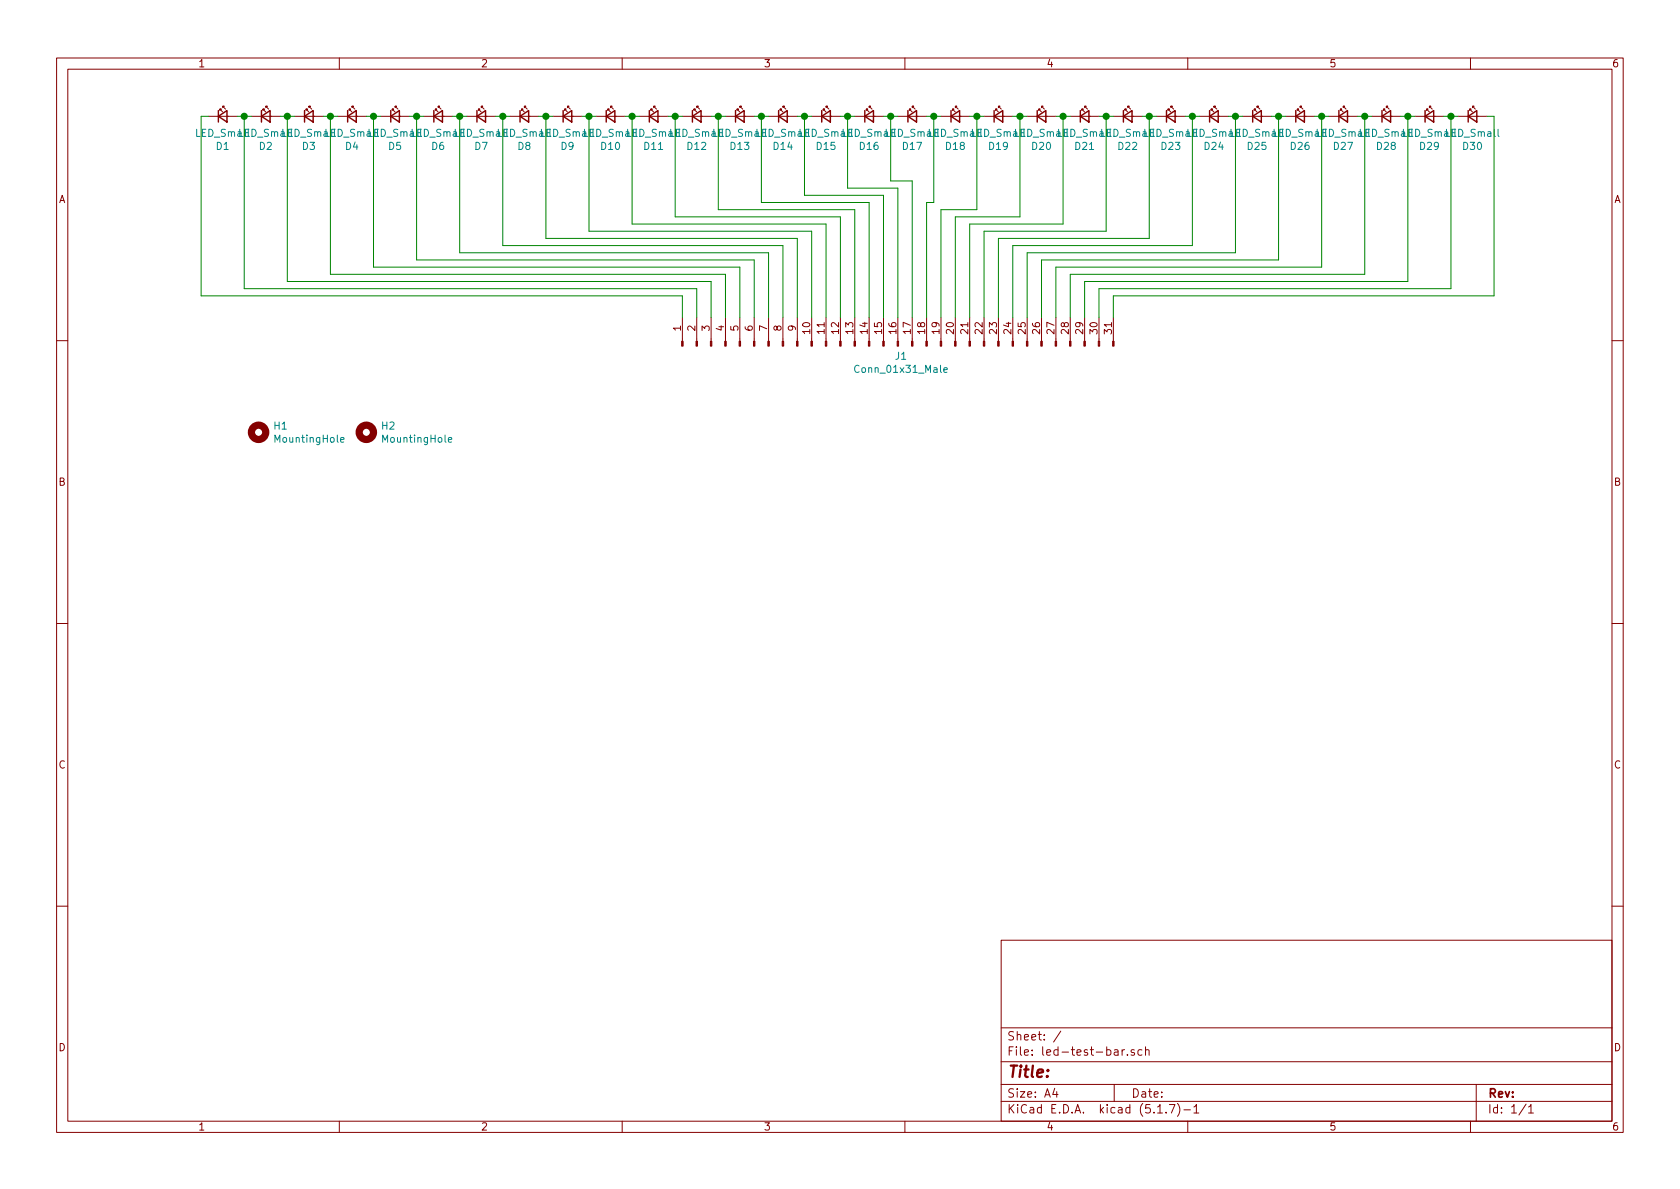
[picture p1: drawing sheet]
EESchema Schematic File Version 4
EELAYER 30 0
EELAYER END
$Descr A4 11693 8268
encoding utf-8
Sheet 1 1
Title ""
Date ""
Rev ""
Comp ""
Comment1 ""
Comment2 ""
Comment3 ""
Comment4 ""
$EndDescr
$Comp
L Device:LED_Small D30
U 1 1
P 10250 800
F 0 "D30" H 10250 593 50  0000 C CNN
F 1 "LED_Small" H 10250 684 50  0000 C CNN
F 2 "LEDs:LED_D3.0mm" V 10250 800 50  0001 C CNN
F 3 "~" V 10250 800 50  0001 C CNN
	1    10250 800 
	1    0    0    -1  
$EndComp
$Comp
L Device:LED_Small D29
U 1 1
P 9950 800
F 0 "D29" H 9950 593 50  0000 C CNN
F 1 "LED_Small" H 9950 684 50  0000 C CNN
F 2 "LEDs:LED_D3.0mm" V 9950 800 50  0001 C CNN
F 3 "~" V 9950 800 50  0001 C CNN
	1    9950 800 
	1    0    0    -1  
$EndComp
$Comp
L Device:LED_Small D28
U 1 1
P 9650 800
F 0 "D28" H 9650 593 50  0000 C CNN
F 1 "LED_Small" H 9650 684 50  0000 C CNN
F 2 "LEDs:LED_D3.0mm" V 9650 800 50  0001 C CNN
F 3 "~" V 9650 800 50  0001 C CNN
	1    9650 800 
	1    0    0    -1  
$EndComp
$Comp
L Device:LED_Small D27
U 1 1
P 9350 800
F 0 "D27" H 9350 593 50  0000 C CNN
F 1 "LED_Small" H 9350 684 50  0000 C CNN
F 2 "LEDs:LED_D3.0mm" V 9350 800 50  0001 C CNN
F 3 "~" V 9350 800 50  0001 C CNN
	1    9350 800 
	1    0    0    -1  
$EndComp
$Comp
L Device:LED_Small D26
U 1 1
P 9050 800
F 0 "D26" H 9050 593 50  0000 C CNN
F 1 "LED_Small" H 9050 684 50  0000 C CNN
F 2 "LEDs:LED_D3.0mm" V 9050 800 50  0001 C CNN
F 3 "~" V 9050 800 50  0001 C CNN
	1    9050 800 
	1    0    0    -1  
$EndComp
$Comp
L Device:LED_Small D25
U 1 1
P 8750 800
F 0 "D25" H 8750 593 50  0000 C CNN
F 1 "LED_Small" H 8750 684 50  0000 C CNN
F 2 "LEDs:LED_D3.0mm" V 8750 800 50  0001 C CNN
F 3 "~" V 8750 800 50  0001 C CNN
	1    8750 800 
	1    0    0    -1  
$EndComp
$Comp
L Device:LED_Small D24
U 1 1
P 8450 800
F 0 "D24" H 8450 593 50  0000 C CNN
F 1 "LED_Small" H 8450 684 50  0000 C CNN
F 2 "LEDs:LED_D3.0mm" V 8450 800 50  0001 C CNN
F 3 "~" V 8450 800 50  0001 C CNN
	1    8450 800 
	1    0    0    -1  
$EndComp
$Comp
L Device:LED_Small D23
U 1 1
P 8150 800
F 0 "D23" H 8150 593 50  0000 C CNN
F 1 "LED_Small" H 8150 684 50  0000 C CNN
F 2 "LEDs:LED_D3.0mm" V 8150 800 50  0001 C CNN
F 3 "~" V 8150 800 50  0001 C CNN
	1    8150 800 
	1    0    0    -1  
$EndComp
$Comp
L Device:LED_Small D22
U 1 1
P 7850 800
F 0 "D22" H 7850 593 50  0000 C CNN
F 1 "LED_Small" H 7850 684 50  0000 C CNN
F 2 "LEDs:LED_D3.0mm" V 7850 800 50  0001 C CNN
F 3 "~" V 7850 800 50  0001 C CNN
	1    7850 800 
	1    0    0    -1  
$EndComp
$Comp
L Device:LED_Small D21
U 1 1
P 7550 800
F 0 "D21" H 7550 593 50  0000 C CNN
F 1 "LED_Small" H 7550 684 50  0000 C CNN
F 2 "LEDs:LED_D3.0mm" V 7550 800 50  0001 C CNN
F 3 "~" V 7550 800 50  0001 C CNN
	1    7550 800 
	1    0    0    -1  
$EndComp
$Comp
L Device:LED_Small D20
U 1 1
P 7250 800
F 0 "D20" H 7250 593 50  0000 C CNN
F 1 "LED_Small" H 7250 684 50  0000 C CNN
F 2 "LEDs:LED_D3.0mm" V 7250 800 50  0001 C CNN
F 3 "~" V 7250 800 50  0001 C CNN
	1    7250 800 
	1    0    0    -1  
$EndComp
$Comp
L Device:LED_Small D19
U 1 1
P 6950 800
F 0 "D19" H 6950 593 50  0000 C CNN
F 1 "LED_Small" H 6950 684 50  0000 C CNN
F 2 "LEDs:LED_D3.0mm" V 6950 800 50  0001 C CNN
F 3 "~" V 6950 800 50  0001 C CNN
	1    6950 800 
	1    0    0    -1  
$EndComp
$Comp
L Device:LED_Small D18
U 1 1
P 6650 800
F 0 "D18" H 6650 593 50  0000 C CNN
F 1 "LED_Small" H 6650 684 50  0000 C CNN
F 2 "LEDs:LED_D3.0mm" V 6650 800 50  0001 C CNN
F 3 "~" V 6650 800 50  0001 C CNN
	1    6650 800 
	1    0    0    -1  
$EndComp
$Comp
L Device:LED_Small D17
U 1 1
P 6350 800
F 0 "D17" H 6350 593 50  0000 C CNN
F 1 "LED_Small" H 6350 684 50  0000 C CNN
F 2 "LEDs:LED_D3.0mm" V 6350 800 50  0001 C CNN
F 3 "~" V 6350 800 50  0001 C CNN
	1    6350 800 
	1    0    0    -1  
$EndComp
$Comp
L Device:LED_Small D16
U 1 1
P 6050 800
F 0 "D16" H 6050 593 50  0000 C CNN
F 1 "LED_Small" H 6050 684 50  0000 C CNN
F 2 "LEDs:LED_D3.0mm" V 6050 800 50  0001 C CNN
F 3 "~" V 6050 800 50  0001 C CNN
	1    6050 800 
	1    0    0    -1  
$EndComp
$Comp
L Device:LED_Small D15
U 1 1
P 5750 800
F 0 "D15" H 5750 593 50  0000 C CNN
F 1 "LED_Small" H 5750 684 50  0000 C CNN
F 2 "LEDs:LED_D3.0mm" V 5750 800 50  0001 C CNN
F 3 "~" V 5750 800 50  0001 C CNN
	1    5750 800 
	1    0    0    -1  
$EndComp
$Comp
L Device:LED_Small D14
U 1 1
P 5450 800
F 0 "D14" H 5450 593 50  0000 C CNN
F 1 "LED_Small" H 5450 684 50  0000 C CNN
F 2 "LEDs:LED_D3.0mm" V 5450 800 50  0001 C CNN
F 3 "~" V 5450 800 50  0001 C CNN
	1    5450 800 
	1    0    0    -1  
$EndComp
$Comp
L Device:LED_Small D13
U 1 1
P 5150 800
F 0 "D13" H 5150 593 50  0000 C CNN
F 1 "LED_Small" H 5150 684 50  0000 C CNN
F 2 "LEDs:LED_D3.0mm" V 5150 800 50  0001 C CNN
F 3 "~" V 5150 800 50  0001 C CNN
	1    5150 800 
	1    0    0    -1  
$EndComp
$Comp
L Device:LED_Small D12
U 1 1
P 4850 800
F 0 "D12" H 4850 593 50  0000 C CNN
F 1 "LED_Small" H 4850 684 50  0000 C CNN
F 2 "LEDs:LED_D3.0mm" V 4850 800 50  0001 C CNN
F 3 "~" V 4850 800 50  0001 C CNN
	1    4850 800 
	1    0    0    -1  
$EndComp
$Comp
L Device:LED_Small D11
U 1 1
P 4550 800
F 0 "D11" H 4550 593 50  0000 C CNN
F 1 "LED_Small" H 4550 684 50  0000 C CNN
F 2 "LEDs:LED_D3.0mm" V 4550 800 50  0001 C CNN
F 3 "~" V 4550 800 50  0001 C CNN
	1    4550 800 
	1    0    0    -1  
$EndComp
$Comp
L Device:LED_Small D10
U 1 1
P 4250 800
F 0 "D10" H 4250 593 50  0000 C CNN
F 1 "LED_Small" H 4250 684 50  0000 C CNN
F 2 "LEDs:LED_D3.0mm" V 4250 800 50  0001 C CNN
F 3 "~" V 4250 800 50  0001 C CNN
	1    4250 800 
	1    0    0    -1  
$EndComp
$Comp
L Device:LED_Small D9
U 1 1
P 3950 800
F 0 "D9" H 3950 593 50  0000 C CNN
F 1 "LED_Small" H 3950 684 50  0000 C CNN
F 2 "LEDs:LED_D3.0mm" V 3950 800 50  0001 C CNN
F 3 "~" V 3950 800 50  0001 C CNN
	1    3950 800 
	1    0    0    -1  
$EndComp
$Comp
L Device:LED_Small D8
U 1 1
P 3650 800
F 0 "D8" H 3650 593 50  0000 C CNN
F 1 "LED_Small" H 3650 684 50  0000 C CNN
F 2 "LEDs:LED_D3.0mm" V 3650 800 50  0001 C CNN
F 3 "~" V 3650 800 50  0001 C CNN
	1    3650 800 
	1    0    0    -1  
$EndComp
$Comp
L Device:LED_Small D7
U 1 1
P 3350 800
F 0 "D7" H 3350 593 50  0000 C CNN
F 1 "LED_Small" H 3350 684 50  0000 C CNN
F 2 "LEDs:LED_D3.0mm" V 3350 800 50  0001 C CNN
F 3 "~" V 3350 800 50  0001 C CNN
	1    3350 800 
	1    0    0    -1  
$EndComp
$Comp
L Device:LED_Small D6
U 1 1
P 3050 800
F 0 "D6" H 3050 593 50  0000 C CNN
F 1 "LED_Small" H 3050 684 50  0000 C CNN
F 2 "LEDs:LED_D3.0mm" V 3050 800 50  0001 C CNN
F 3 "~" V 3050 800 50  0001 C CNN
	1    3050 800 
	1    0    0    -1  
$EndComp
$Comp
L Device:LED_Small D5
U 1 1
P 2750 800
F 0 "D5" H 2750 593 50  0000 C CNN
F 1 "LED_Small" H 2750 684 50  0000 C CNN
F 2 "LEDs:LED_D3.0mm" V 2750 800 50  0001 C CNN
F 3 "~" V 2750 800 50  0001 C CNN
	1    2750 800 
	1    0    0    -1  
$EndComp
$Comp
L Device:LED_Small D4
U 1 1
P 2450 800
F 0 "D4" H 2450 593 50  0000 C CNN
F 1 "LED_Small" H 2450 684 50  0000 C CNN
F 2 "LEDs:LED_D3.0mm" V 2450 800 50  0001 C CNN
F 3 "~" V 2450 800 50  0001 C CNN
	1    2450 800 
	1    0    0    -1  
$EndComp
$Comp
L Device:LED_Small D3
U 1 1
P 2150 800
F 0 "D3" H 2150 593 50  0000 C CNN
F 1 "LED_Small" H 2150 684 50  0000 C CNN
F 2 "LEDs:LED_D3.0mm" V 2150 800 50  0001 C CNN
F 3 "~" V 2150 800 50  0001 C CNN
	1    2150 800 
	1    0    0    -1  
$EndComp
$Comp
L Device:LED_Small D2
U 1 1
P 1850 800
F 0 "D2" H 1850 593 50  0000 C CNN
F 1 "LED_Small" H 1850 684 50  0000 C CNN
F 2 "LEDs:LED_D3.0mm" V 1850 800 50  0001 C CNN
F 3 "~" V 1850 800 50  0001 C CNN
	1    1850 800 
	1    0    0    -1  
$EndComp
$Comp
L Device:LED_Small D1
U 1 1
P 1550 800
F 0 "D1" H 1550 593 50  0000 C CNN
F 1 "LED_Small" H 1550 684 50  0000 C CNN
F 2 "LEDs:LED_D3.0mm" V 1550 800 50  0001 C CNN
F 3 "~" V 1550 800 50  0001 C CNN
	1    1550 800 
	1    0    0    -1  
$EndComp
Wire Wire Line
	1750 800  1700 800 
Wire Wire Line
	2050 800  2000 800 
Wire Wire Line
	2350 800  2300 800 
Wire Wire Line
	2650 800  2600 800 
Wire Wire Line
	2950 800  2900 800 
Wire Wire Line
	3250 800  3200 800 
Wire Wire Line
	3550 800  3500 800 
Wire Wire Line
	3850 800  3800 800 
Wire Wire Line
	4150 800  4100 800 
Wire Wire Line
	4450 800  4400 800 
Wire Wire Line
	4750 800  4700 800 
Wire Wire Line
	5050 800  5000 800 
Wire Wire Line
	10150 800  10100 800 
Wire Wire Line
	9850 800  9800 800 
Wire Wire Line
	9550 800  9500 800 
Wire Wire Line
	9250 800  9200 800 
Wire Wire Line
	8950 800  8900 800 
Wire Wire Line
	8650 800  8600 800 
Wire Wire Line
	8350 800  8300 800 
Wire Wire Line
	8050 800  8000 800 
Wire Wire Line
	7750 800  7700 800 
Wire Wire Line
	7450 800  7400 800 
Wire Wire Line
	7150 800  7100 800 
Wire Wire Line
	6850 800  6800 800 
Wire Wire Line
	6550 800  6500 800 
Wire Wire Line
	6250 800  6200 800 
Wire Wire Line
	5950 800  5900 800 
Wire Wire Line
	5650 800  5600 800 
Wire Wire Line
	5350 800  5300 800 
$Comp
L Connector:Conn_01x31_Male J1
U 1 1
P 6250 2400
F 0 "J1" V 6177 2378 50  0000 C CNN
F 1 "Conn_01x31_Male" V 6086 2378 50  0000 C CNN
F 2 "Pin_Headers:Pin_Header_Angled_1x31_Pitch2.54mm" H 6250 2400 50  0001 C CNN
F 3 "~" H 6250 2400 50  0001 C CNN
	1    6250 2400
	0    -1   -1   0   
$EndComp
Wire Wire Line
	1450 800  1400 800 
Wire Wire Line
	1400 800  1400 2050
Wire Wire Line
	1400 2050 4750 2050
Wire Wire Line
	4750 2050 4750 2200
Wire Wire Line
	1700 800  1700 2000
Wire Wire Line
	1700 2000 4850 2000
Wire Wire Line
	4850 2000 4850 2200
Connection ~ 1700 800 
Wire Wire Line
	1700 800  1650 800 
Wire Wire Line
	2000 800  2000 1950
Wire Wire Line
	2000 1950 4950 1950
Wire Wire Line
	4950 1950 4950 2200
Connection ~ 2000 800 
Wire Wire Line
	2000 800  1950 800 
Wire Wire Line
	2300 800  2300 1900
Wire Wire Line
	2300 1900 5050 1900
Wire Wire Line
	5050 1900 5050 2200
Connection ~ 2300 800 
Wire Wire Line
	2300 800  2250 800 
Wire Wire Line
	2600 800  2600 1850
Wire Wire Line
	2600 1850 5150 1850
Wire Wire Line
	5150 1850 5150 2200
Connection ~ 2600 800 
Wire Wire Line
	2600 800  2550 800 
Wire Wire Line
	2900 800  2900 1800
Wire Wire Line
	2900 1800 5250 1800
Wire Wire Line
	5250 1800 5250 2200
Connection ~ 2900 800 
Wire Wire Line
	2900 800  2850 800 
Wire Wire Line
	3200 800  3200 1750
Wire Wire Line
	3200 1750 5350 1750
Wire Wire Line
	5350 1750 5350 2200
Connection ~ 3200 800 
Wire Wire Line
	3200 800  3150 800 
Wire Wire Line
	3500 800  3500 1700
Wire Wire Line
	3500 1700 5450 1700
Wire Wire Line
	5450 1700 5450 2200
Connection ~ 3500 800 
Wire Wire Line
	3500 800  3450 800 
Wire Wire Line
	3800 800  3800 1650
Wire Wire Line
	3800 1650 5550 1650
Wire Wire Line
	5550 1650 5550 2200
Connection ~ 3800 800 
Wire Wire Line
	3800 800  3750 800 
Wire Wire Line
	4100 800  4100 1600
Wire Wire Line
	4100 1600 5650 1600
Wire Wire Line
	5650 1600 5650 2200
Connection ~ 4100 800 
Wire Wire Line
	4100 800  4050 800 
Wire Wire Line
	4400 800  4400 1550
Wire Wire Line
	4400 1550 5750 1550
Wire Wire Line
	5750 1550 5750 2200
Connection ~ 4400 800 
Wire Wire Line
	4400 800  4350 800 
Wire Wire Line
	4700 800  4700 1500
Wire Wire Line
	4700 1500 5850 1500
Wire Wire Line
	5850 1500 5850 2200
Connection ~ 4700 800 
Wire Wire Line
	4700 800  4650 800 
Wire Wire Line
	5000 800  5000 1450
Wire Wire Line
	5000 1450 5950 1450
Wire Wire Line
	5950 1450 5950 2200
Connection ~ 5000 800 
Wire Wire Line
	5000 800  4950 800 
Wire Wire Line
	5300 800  5300 1400
Wire Wire Line
	5300 1400 6050 1400
Wire Wire Line
	6050 1400 6050 2200
Connection ~ 5300 800 
Wire Wire Line
	5300 800  5250 800 
Wire Wire Line
	5600 800  5600 1350
Wire Wire Line
	5600 1350 6150 1350
Wire Wire Line
	6150 1350 6150 2200
Connection ~ 5600 800 
Wire Wire Line
	5600 800  5550 800 
Wire Wire Line
	7750 2200 7750 2050
Wire Wire Line
	10350 800  10400 800 
Wire Wire Line
	10400 800  10400 2050
Wire Wire Line
	7750 2050 10400 2050
Wire Wire Line
	10100 800  10100 2000
Wire Wire Line
	10100 2000 7650 2000
Wire Wire Line
	7650 2000 7650 2200
Connection ~ 10100 800 
Wire Wire Line
	10100 800  10050 800 
Wire Wire Line
	9800 800  9800 1950
Wire Wire Line
	9800 1950 7550 1950
Wire Wire Line
	7550 1950 7550 2200
Connection ~ 9800 800 
Wire Wire Line
	9800 800  9750 800 
Wire Wire Line
	9500 800  9500 1900
Wire Wire Line
	9500 1900 7450 1900
Wire Wire Line
	7450 1900 7450 2200
Connection ~ 9500 800 
Wire Wire Line
	9500 800  9450 800 
Wire Wire Line
	9200 800  9200 1850
Wire Wire Line
	9200 1850 7350 1850
Wire Wire Line
	7350 1850 7350 2200
Connection ~ 9200 800 
Wire Wire Line
	9200 800  9150 800 
Wire Wire Line
	8900 800  8900 1800
Wire Wire Line
	8900 1800 7250 1800
Wire Wire Line
	7250 1800 7250 2200
Connection ~ 8900 800 
Wire Wire Line
	8900 800  8850 800 
Wire Wire Line
	7150 2200 7150 1750
Wire Wire Line
	7150 1750 8600 1750
Wire Wire Line
	8600 1750 8600 800 
Connection ~ 8600 800 
Wire Wire Line
	8600 800  8550 800 
Wire Wire Line
	8300 800  8300 1700
Wire Wire Line
	8300 1700 7050 1700
Wire Wire Line
	7050 1700 7050 2200
Connection ~ 8300 800 
Wire Wire Line
	8300 800  8250 800 
Wire Wire Line
	6950 2200 6950 1650
Wire Wire Line
	6950 1650 8000 1650
Wire Wire Line
	8000 1650 8000 800 
Connection ~ 8000 800 
Wire Wire Line
	8000 800  7950 800 
Wire Wire Line
	7700 800  7700 1600
Wire Wire Line
	7700 1600 6850 1600
Wire Wire Line
	6850 1600 6850 2200
Connection ~ 7700 800 
Wire Wire Line
	7700 800  7650 800 
Wire Wire Line
	7400 800  7400 1550
Wire Wire Line
	7400 1550 6750 1550
Wire Wire Line
	6750 1550 6750 2200
Connection ~ 7400 800 
Wire Wire Line
	7400 800  7350 800 
Wire Wire Line
	7100 800  7100 1500
Wire Wire Line
	7100 1500 6650 1500
Wire Wire Line
	6650 1500 6650 2200
Connection ~ 7100 800 
Wire Wire Line
	7100 800  7050 800 
Wire Wire Line
	6800 800  6800 1450
Wire Wire Line
	6800 1450 6550 1450
Wire Wire Line
	6550 1450 6550 2200
Connection ~ 6800 800 
Wire Wire Line
	6800 800  6750 800 
Wire Wire Line
	6500 800  6500 1400
Wire Wire Line
	6500 1400 6450 1400
Wire Wire Line
	6450 1400 6450 2200
Connection ~ 6500 800 
Wire Wire Line
	6500 800  6450 800 
Wire Wire Line
	5900 800  5900 1300
Wire Wire Line
	5900 1300 6250 1300
Wire Wire Line
	6250 1300 6250 2200
Connection ~ 5900 800 
Wire Wire Line
	5900 800  5850 800 
Wire Wire Line
	6200 800  6200 1250
Wire Wire Line
	6200 1250 6350 1250
Wire Wire Line
	6350 1250 6350 2200
Connection ~ 6200 800 
Wire Wire Line
	6200 800  6150 800 
$Comp
L Mechanical:MountingHole H1
U 1 1
P 1800 3000
F 0 "H1" H 1900 3046 50  0000 L CNN
F 1 "MountingHole" H 1900 2955 50  0000 L CNN
F 2 "Mounting_Holes:MountingHole_3.2mm_M3" H 1800 3000 50  0001 C CNN
F 3 "~" H 1800 3000 50  0001 C CNN
	1    1800 3000
	1    0    0    -1  
$EndComp
$Comp
L Mechanical:MountingHole H2
U 1 1
P 2550 3000
F 0 "H2" H 2650 3046 50  0000 L CNN
F 1 "MountingHole" H 2650 2955 50  0000 L CNN
F 2 "Mounting_Holes:MountingHole_3.2mm_M3" H 2550 3000 50  0001 C CNN
F 3 "~" H 2550 3000 50  0001 C CNN
	1    2550 3000
	1    0    0    -1  
$EndComp
$EndSCHEMATC
